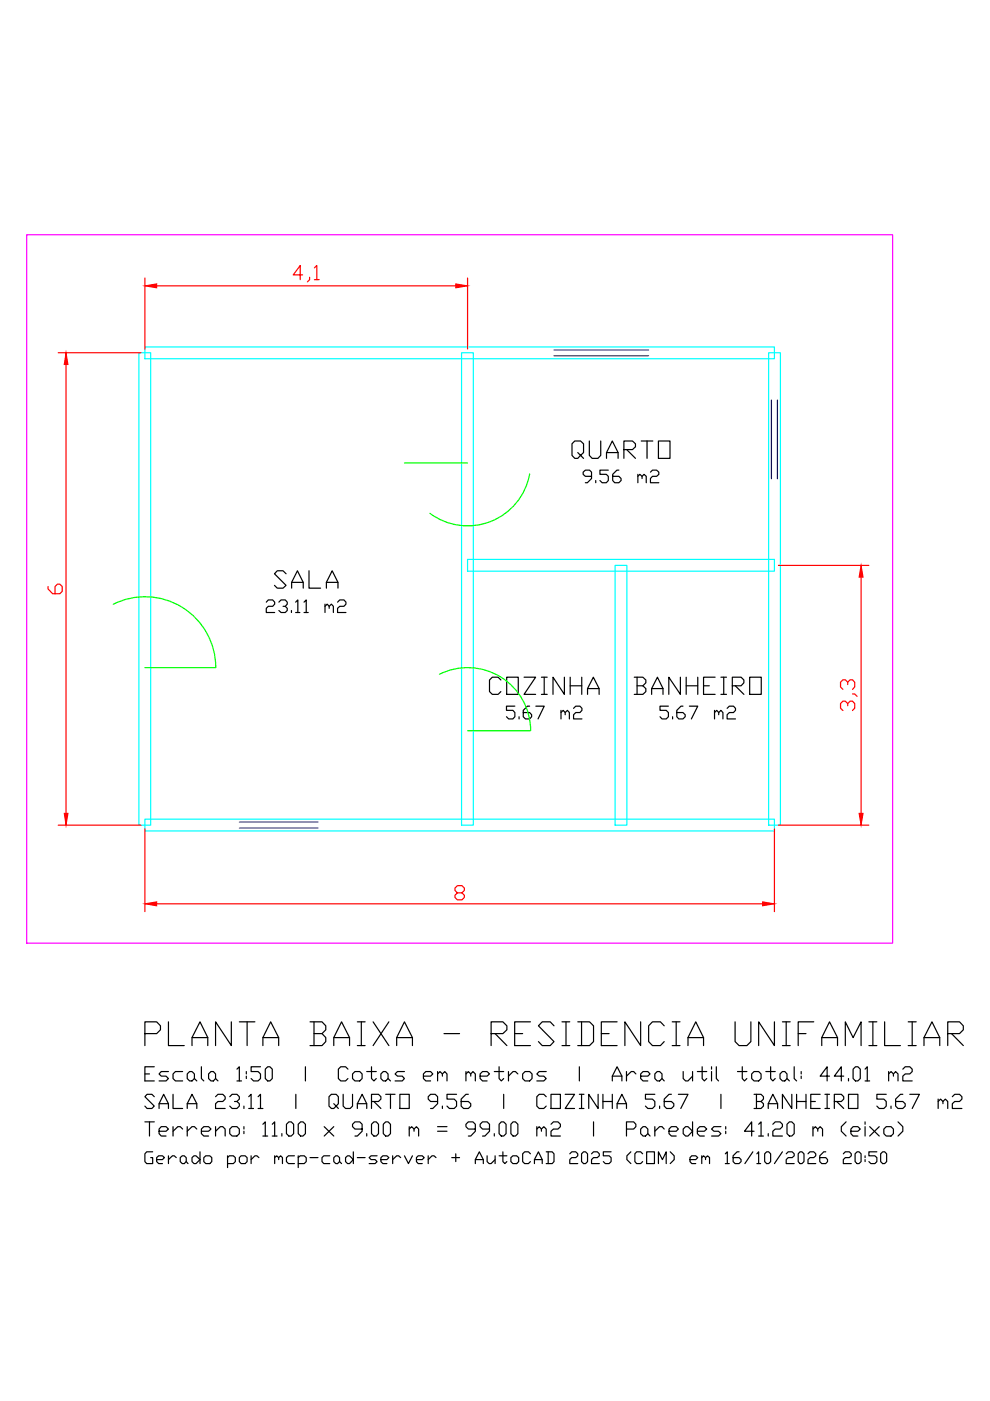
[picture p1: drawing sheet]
<svg xmlns="http://www.w3.org/2000/svg" width="210mm" height="297mm" viewBox="0 0 210 297" stroke-linecap="round" stroke-linejoin="round" font-family="sans-serif">
<!-- layer: TERRENO -->
<path d="M5.7 49.8h183.6v150.2h-183.6z" fill="none" stroke="#f0f" stroke-width=".25"/>
<!-- layer: PAREDES -->
<path d="M29.4 74.8h2.5v100.1h-2.5zM30.7 73.6h133.5v2.5h-133.5zM97.9 74.8h2.5v100.1h-2.5zM163 74.8h2.5v100.1h-2.5zM99.1 118.6h65.1v2.5h-65.1zM130.4 119.9h2.5v55h-2.5zM30.7 173.7h133.5v2.5h-133.5z" fill="none" stroke="#0ff" stroke-width=".25"/>
<!-- layer: PORTAS -->
<path d="M85.8 98.2h13.3M112.3 100.5a13.4 13.4 0 0 1-21.1 8.3M24 128.1a15 15 0 0 1 21.7 13.4M30.7 141.5h15M93.2 143a13.4 13.4 0 0 1 19.3 11.9M99.1 154.9h13.4" fill="none" stroke="#0f0" stroke-width=".25"/>
<!-- layer: JANELAS -->
<path d="M117.5 75.4h20M117.5 74.2h20M163.6 84.8v16.7M164.8 84.8v16.7M50.7 175.6h16.7M50.7 174.3h16.7" fill="none" stroke="#00f" stroke-width=".25"/>
<!-- layer: COTAS -->
<g fill="none" stroke="#f00" stroke-width=".25">
<path d="M30.7 59v15M64.2 58.3h-2l1.5-2v3M65.6 58.8v.5l-.4 .5M66.7 56.8l.5-.5v3M66.7 59.3h1M99.1 59v15M12.3 74.8h17.6M14 77.3v95.2M33.2 60.6h63.4M165 119.9h19.2M182.6 122.4v50.1M12.3 174.9h17.6"/>
<path d="M30.7 175.8v17.5M164.2 175.8v17.5M165 174.9h19.2M33.2 191.6h128.5M97 189.3l-.5-.5v-.5l.5-.5h.9l.6 .5v.5l-.6 .5h-.9l-.5 .5v.5l.5 .5h.9l.6-.5v-.5l-.6-.5"/>
</g>
<g fill="#f00" stroke="#f00" stroke-width=".21">
<path d="M30.7 191.6l2.5-.4v.9z"/>
<path d="M161.7 191.2l2.5 .4-2.5 .5z"/>
<path d="M13.6 172.5h.8l-.4 2.4z"/>
<path d="M14 74.8l.4 2.5h-.8z"/>
<path d="M30.7 60.6l2.5-.4v.8z"/>
<path d="M96.6 60.2l2.5 .4-2.5 .4z"/>
<path d="M182.1 172.5h.9l-.4 2.4z"/>
<path d="M182.6 119.9l.4 2.5h-.9z"/>
</g>
<text font-size="8.8" x="29.6" y="223">PLANTA BAIXA - RESIDENCIA UNIFAMILIAR</text>
<g font-size="7.5">
<text x="102.7" y="148.5">COZINHA</text>
<text x="133.3" y="148.5">BANHEIRO</text>
</g>
<g font-size="7.1">
<text x="119.9" y="98.4">QUARTO</text>
<text x="56.8" y="125.9">SALA</text>
</g>
<text font-size="7.1" fill="#f00" x="182.7" y="152" transform="rotate(-90 182.7 152)">3,3</text>
<g font-size="6.6">
<text x="29.6" y="236.4">SALA 23.11 | QUARTO 9.56 | COZINHA 5.67 | BANHEIRO 5.67 m2</text>
<text x="29.6" y="248.7">Gerado por mcp-cad-server + AutoCAD 2025 (COM) em 16/10/2026 20:50</text>
</g>
<g font-size="6.2">
<text x="122.4" y="103.7">9.56 m2</text>
<text x="55.4" y="131.2">23.11 m2</text>
<text x="106.2" y="153.8">5.67 m2</text>
<text x="138.6" y="153.8">5.67 m2</text>
<text x="29.6" y="230.4">Escala 1:50 | Cotas em metros | Area util total: 44.01 m2</text>
<text x="29.6" y="242">Terreno: 11.00 x 9.00 m = 99.00 m2 | Paredes: 41.20 m (eixo)</text>
</g>
<text font-size="4.9" fill="#f00" x="8.8" y="127">6</text>
</svg>
